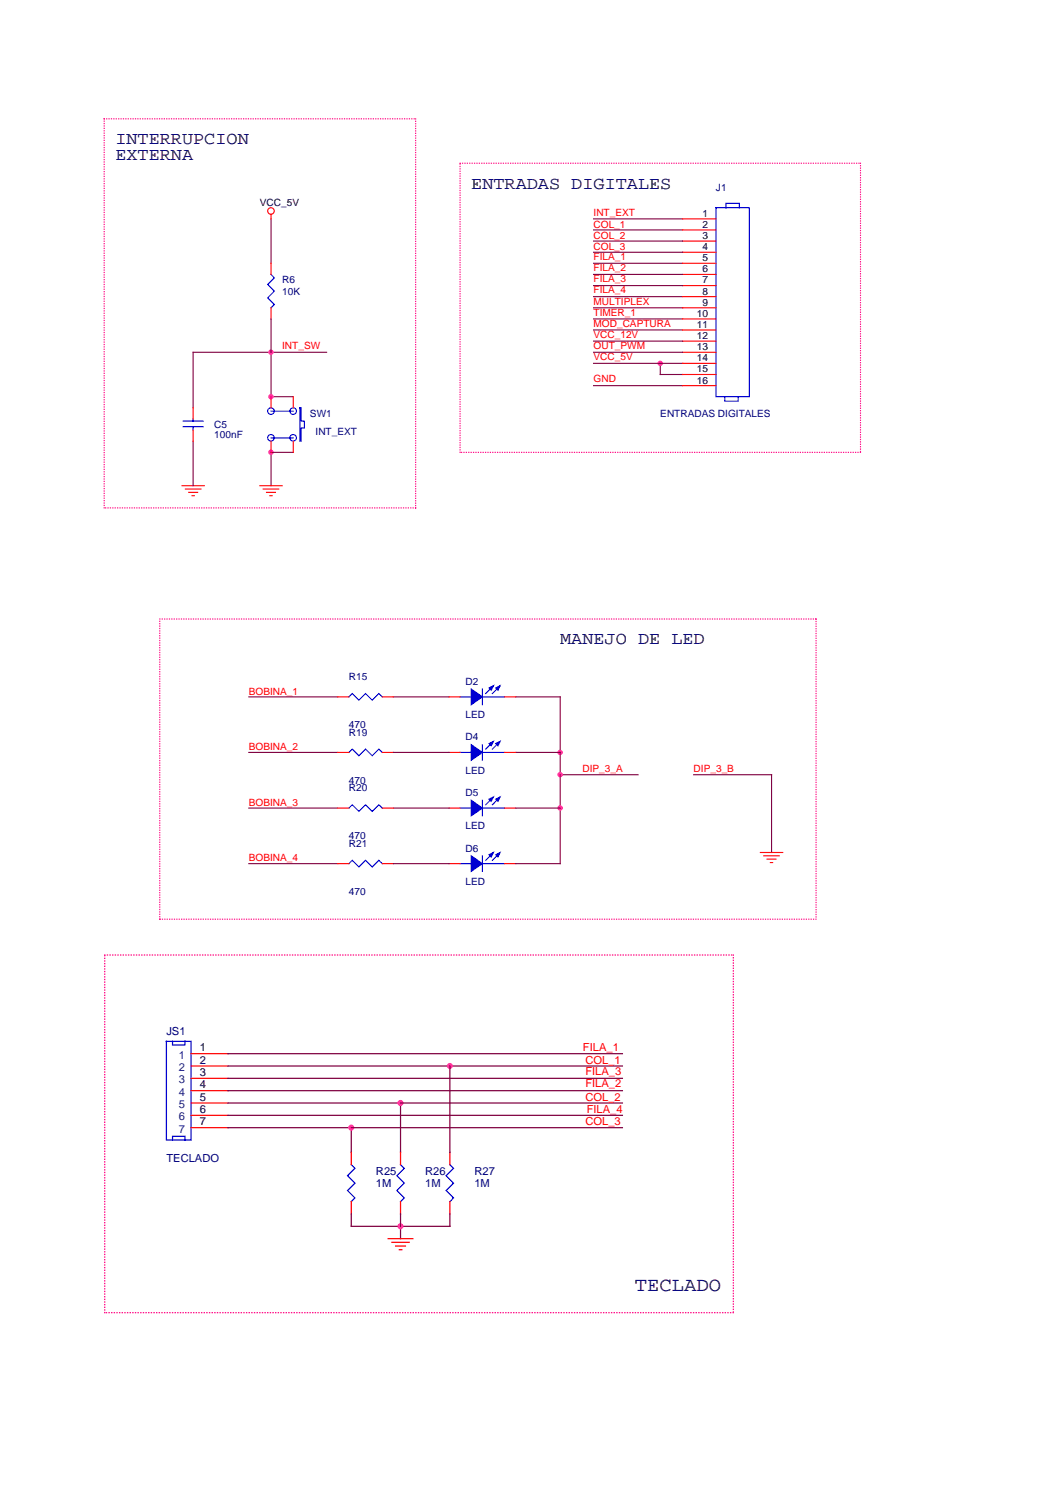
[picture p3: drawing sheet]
<svg xmlns="http://www.w3.org/2000/svg" width="210mm" height="297mm" viewBox="0 0 210 297" stroke-linecap="round" stroke-linejoin="round" font-family="sans-serif">
<g fill="none" stroke="#800040" stroke-width=".22">
<path d="M53.5 43.2v8.8M117.1 43.2h17.6M117.1 52h17.6M117.1 45.4h17.6M117.1 58.5h17.6M117.1 54.2h17.6M117.1 49.8h17.6M117.1 56.4h17.6M117.1 47.6h17.6M53.5 62.9v15.4h4.3M64.4 69.5h-26.3v11M117.1 69.5h17.6"/>
<path d="M117.1 76.1h17.6M117.1 62.9h17.6M117.1 60.7h17.6M117.1 71.7h17.6M117.1 65.1h17.6M117.1 67.3h17.6M130.3 71.7v2.2h4.4M38.1 87.1v8.8M57.8 89.3h-4.3v6.6M49.1 137.5h17.5M77.6 137.5h11M101.7 137.5h8.8v33h-8.8"/>
<path d="M49.1 148.5h17.5M49.1 159.5h17.5M77.6 148.5h11M77.6 159.5h11M101.7 148.5h8.8M101.7 159.5h8.8M110.5 152.9h15.4M136.8 152.9h15.4v15.4M49.1 170.5h17.5M77.6 170.5h11"/>
</g>
<g fill="#f0f" stroke="#f0f" stroke-width=".22">
<circle cx="110.5" cy="148.5" r=".43"/>
<circle cx="130.3" cy="71.7" r=".43"/>
<circle cx="53.5" cy="69.5" r=".43"/>
<circle cx="53.5" cy="78.3" r=".43"/>
<circle cx="53.5" cy="89.3" r=".43"/>
<circle cx="110.5" cy="152.9" r=".43"/>
<circle cx="110.5" cy="159.5" r=".43"/>
</g>
<g fill="none" stroke="#00f" stroke-width=".22">
<path d="M53.5 54.2l.6 .6-1.3 1.3 1.3 1.4-1.3 1.3 1.3 1.3-.6 .6M141.2 41h6.6v37.3h-6.6zM143.2 41v-.9h2.6v.9M143 78.3v.9h2.6v-.9M36.1 84.2h4M36.1 83.1h4M38.1 82.7v.4M38.1 84.2v.7M53.5 81.2h4.3M53.5 86.4h4.3M59.2 80.5h.2v2.6h.6v1.4h-.6v2.6h-.2zM68.8 137.5l.7-.6 1.3 1.3 1.3-1.3 1.3 1.3 1.3-1.3 .7 .6"/>
<path d="M90.8 137.5h2.2M95.2 136v3.1M95.2 137.5h4.3M97.1 135.6l-1.3 1.3M98.4 135.6l-1.3 1.3M68.8 159.5l.7-.7 1.3 1.3 1.3-1.3 1.3 1.3 1.3-1.3 .7 .7M68.8 148.5l.7-.7 1.3 1.4 1.3-1.4 1.3 1.4 1.3-1.4 .7 .7M90.8 159.5h2.2M90.8 148.5h2.2M95.2 147v3.1M95.2 157.9v3.1M95.2 159.5h4.3"/>
<path d="M95.2 148.5h4.3M97.1 157.5l-1.3 1.3M97.1 146.5l-1.3 1.3M98.4 157.5l-1.3 1.3M98.4 146.5l-1.3 1.3M68.8 170.5l.7-.7 1.3 1.3 1.3-1.3 1.3 1.3 1.3-1.3 .7 .7M90.8 170.5h2.2M95.2 168.9v3.1M95.2 170.5h4.3M97.1 168.5l-1.3 1.3M98.4 168.5l-1.3 1.3"/>
<circle cx="53.5" cy="86.4" r=".65"/>
<circle cx="53.5" cy="81.1" r=".65"/>
<circle cx="57.8" cy="86.4" r=".65"/>
<circle cx="57.8" cy="81.1" r=".65"/>
</g>
<g fill="none" stroke="#f00" stroke-width=".22">
<path d="M53.5 42.3v.9M53.5 52v2.2M134.7 43.2h6.5M134.7 45.4h6.5M134.7 47.6h6.5M134.7 49.8h6.5M134.7 52h6.5M134.7 54.2h6.5M134.7 56.4h6.5M134.7 58.5h6.5M53.5 60.7v2.2M53.5 78.3v2.2"/>
<path d="M57.8 78.3v2.2M134.7 60.7h6.5M134.7 62.9h6.5M134.7 65.1h6.5M134.7 67.3h6.5M134.7 69.5h6.5M134.7 71.7h6.5M134.7 73.9h6.5M134.7 76.1h6.5M35.9 95.9h4.4M36.6 96.5h3M37.2 97.2h1.8"/>
<path d="M37.9 97.8h.4M38.1 80.5v2.2M38.1 84.9v2.2M51.3 95.9h4.4M51.9 96.5h3.1M52.6 97.2h1.7M53.2 97.8h.5M53.5 87.1v2.2M57.8 87.1v2.2M66.6 137.5h2.2M75.4 137.5h2.2M88.6 137.5h2.2"/>
<path d="M99.5 137.5h2.2M66.6 159.5h2.2M66.6 148.5h2.2M75.4 159.5h2.2M75.4 148.5h2.2M88.6 159.5h2.2M88.6 148.5h2.2M99.5 159.5h2.2M99.5 148.5h2.2M66.6 170.5h2.2M75.4 170.5h2.2M88.6 170.5h2.2"/>
<path d="M99.5 170.5h2.2M150 168.3h4.4M150.7 168.9h3M151.3 169.6h1.8M152 170.2h.4"/>
<circle cx="53.5" cy="41.6" r=".65"/>
</g>
<g fill="#00f" stroke="#00f" stroke-width=".22">
<path d="M93 157.9l2.2 1.6-2.2 1.5z" fill-rule="evenodd"/>
<path d="M97.8 157.7l.9-.4-.5 .9z" fill-rule="evenodd"/>
<path d="M96.5 157.7l.8-.4-.4 .9z" fill-rule="evenodd"/>
<path d="M93 168.9l2.2 1.6-2.2 1.5z" fill-rule="evenodd"/>
<path d="M97.8 168.7l.9-.4-.5 .8z" fill-rule="evenodd"/>
<path d="M96.5 168.7l.8-.4-.4 .8z" fill-rule="evenodd"/>
<path d="M93 147l2.2 1.5-2.2 1.6z" fill-rule="evenodd"/>
<path d="M97.8 146.7l.9-.4-.5 .9z" fill-rule="evenodd"/>
<path d="M96.5 146.7l.8-.4-.4 .9z" fill-rule="evenodd"/>
<path d="M93 136l2.2 1.5-2.2 1.6z" fill-rule="evenodd"/>
<path d="M97.8 135.8l.9-.5-.5 .9z" fill-rule="evenodd"/>
<path d="M96.5 135.8l.8-.5-.4 .9z" fill-rule="evenodd"/>
</g>
<path d="M20.6 23.5h61.4M82 23.5v76.7M90.8 32.2h79M169.8 32.2v57.1M90.8 89.3v-57.1M169.8 89.3h-79M20.6 100.2v-76.7M82 100.2h-61.4M31.5 122.2h129.5M161 122.2v59.2M31.5 181.4v-59.2M161 181.4h-129.5" fill="none" stroke="#ff0080" stroke-width=".22" stroke-dasharray="0 .4"/>
<path d="M45 215.3h77.8M45 217.7h77.8M45 212.8h77.8M45 210.4h77.8M45 208h77.8M79 217.7v9.7M88.8 210.4v17M45 220.1h77.8M45 222.6h77.8M69.3 239.6v2.4h19.5v-2.4M69.3 222.6v4.8M79 239.6v4.9" fill="none" stroke="#800040" stroke-width=".24"/>
<path d="M32.8 205.5h4.9v19.5h-4.9zM34 205.5v.7h2.5v-.7M34 225v-.7h2.5v.7M69.3 229.9l.7 .7-1.4 1.5 1.4 1.4-1.4 1.5 1.4 1.4-.7 .8M79 229.9l.8 .7-1.5 1.5 1.5 1.4-1.5 1.5 1.5 1.4-.8 .8M88.8 229.9l.7 .7-1.5 1.5 1.5 1.4-1.5 1.5 1.5 1.4-.7 .8" fill="none" stroke="#00f" stroke-width=".24"/>
<g fill="none" stroke="#f00" stroke-width=".24">
<path d="M37.7 208h7.3M37.7 210.4h7.3M37.7 212.8h7.3M37.7 215.3h7.3M37.7 217.7h7.3M37.7 220.1h7.3M37.7 222.6h7.3M69.3 227.4v2.5M69.3 237.2v2.4M79 227.4v2.5M79 237.2v2.4M88.8 227.4v2.5"/>
<path d="M88.8 237.2v2.4M76.6 244.5h4.8M77.3 245.2h3.4M78 245.9h2M78.8 246.7h.5"/>
</g>
<g fill="#f0f" stroke="#f0f" stroke-width=".24">
<circle cx="79" cy="217.7" r=".48"/>
<circle cx="69.3" cy="222.6" r=".48"/>
<circle cx="88.7" cy="210.4" r=".48"/>
<circle cx="79" cy="242" r=".48"/>
</g>
<path d="M20.7 188.5h124M144.7 188.5v70.6M20.7 259.1v-70.6M144.7 259.1h-124" fill="none" stroke="#ff0080" stroke-width=".24" stroke-dasharray="0 .5"/>
<text font-size="3.9" x="125.2" y="254.9">TECLADO</text>
<g font-size="3.5">
<text x="22.8" y="28.4">INTERRUPCION</text>
<text x="22.8" y="31.5">EXTERNA</text>
<text x="93" y="37.2">ENTRADAS DIGITALES</text>
<text x="110.5" y="127.2">MANEJO DE LED</text>
</g>
<g font-size="2.2" fill="#000080">
<text x="32.8" y="204.3">JS1</text>
<text x="32.8" y="229.4">TECLADO</text>
<text x="74.2" y="231.8">R25</text>
<text x="83.9" y="231.8">R26</text>
<text x="93.6" y="231.8">R27</text>
<text x="74.2" y="234.3">1M</text>
<text x="83.9" y="234.3">1M</text>
<text x="93.6" y="234.3">1M</text>
</g>
<g font-size="2.2" fill="#004080">
<text x="35.3" y="209">1</text>
<text x="35.3" y="211.4">2</text>
<text x="35.3" y="213.8">3</text>
<text x="35.3" y="216.3">4</text>
<text x="35.3" y="218.7">5</text>
<text x="35.3" y="221.1">6</text>
<text x="35.3" y="223.6">7</text>
</g>
<g font-size="2.2">
<text x="39.4" y="207.5">1</text>
<text x="39.4" y="209.9">2</text>
<text x="39.4" y="212.4">3</text>
<text x="39.4" y="214.8">4</text>
<text x="39.4" y="217.2">5</text>
<text x="39.4" y="219.7">6</text>
<text x="39.4" y="222.1">7</text>
</g>
<g font-size="2.2" fill="#f00">
<text x="115" y="207.5">FILA_1</text>
<text x="115.5" y="209.9">COL_1</text>
<text x="115.5" y="212.1">FILA_3</text>
<text x="115.5" y="214.5">FILA_2</text>
<text x="115.5" y="217.2">COL_2</text>
<text x="115.7" y="219.7">FILA_4</text>
<text x="115.5" y="222.1">COL_3</text>
</g>
<g font-size="2">
<text x="51.3" y="40.6">VCC_5V</text>
<text x="138.6" y="42.8">1</text>
<text x="138.6" y="45">2</text>
<text x="138.6" y="47.2">3</text>
<text x="138.6" y="49.4">4</text>
<text x="138.6" y="51.6">5</text>
<text x="138.6" y="53.7">6</text>
<text x="138.6" y="55.9">7</text>
<text x="138.6" y="58.1">8</text>
<text x="137.5" y="62.5">10</text>
<text x="137.5" y="64.7">11</text>
<text x="138.6" y="60.3">9</text>
<text x="137.5" y="66.9">12</text>
<text x="137.5" y="69.1">13</text>
<text x="137.5" y="71.3">14</text>
<text x="137.5" y="73.5">15</text>
<text x="137.5" y="75.7">16</text>
</g>
<g font-size="2" fill="#000080">
<text x="141.2" y="37.7">J1</text>
<text x="55.7" y="55.9">R6</text>
<text x="55.7" y="58.1">10K</text>
<text x="61.2" y="82.3">SW1</text>
<text x="130.3" y="82.3">ENTRADAS DIGITALES</text>
<text x="42.3" y="84.5">C5</text>
<text x="42.3" y="86.4">100nF</text>
<text x="62.3" y="85.8">INT_EXT</text>
<text x="68.8" y="134.3">R15</text>
<text x="91.9" y="135.1">D2</text>
<text x="68.8" y="143.7">470</text>
<text x="91.9" y="141.7">LED</text>
<text x="68.8" y="145.2">R19</text>
<text x="91.9" y="146.1">D4</text>
<text x="68.8" y="154.7">470</text>
<text x="91.9" y="152.7">LED</text>
<text x="68.8" y="156.2">R20</text>
<text x="91.9" y="157.1">D5</text>
<text x="68.8" y="167.2">R21</text>
<text x="68.8" y="165.7">470</text>
<text x="91.9" y="163.7">LED</text>
<text x="91.9" y="168.1">D6</text>
<text x="68.8" y="176.6">470</text>
<text x="91.9" y="174.6">LED</text>
</g>
<g font-size="2" fill="#f00">
<text x="117.1" y="42.6">INT_EXT</text>
<text x="117.1" y="47.2">COL_2</text>
<text x="117.1" y="45">COL_1</text>
<text x="117.1" y="49.4">COL_3</text>
<text x="117.1" y="51.3">FILA_1</text>
<text x="117.1" y="53.5">FILA_2</text>
<text x="117.1" y="55.7">FILA_3</text>
<text x="117.1" y="57.9">FILA_4</text>
<text x="117.1" y="60.1">MULTIPLEX</text>
<text x="117.1" y="64.5">MOD_CAPTURA</text>
<text x="117.1" y="62.3">TIMER_1</text>
<text x="55.7" y="68.9">INT_SW</text>
<text x="117.1" y="71.1">VCC_5V</text>
<text x="117.1" y="66.7">VCC_12V</text>
<text x="117.1" y="68.9">OUT_PWM</text>
<text x="117.1" y="75.5">GND</text>
<text x="49.1" y="137.1">BOBINA_1</text>
<text x="49.1" y="148.1">BOBINA_2</text>
<text x="114.9" y="152.3">DIP_3_A</text>
<text x="136.8" y="152.3">DIP_3_B</text>
<text x="49.1" y="159.1">BOBINA_3</text>
<text x="49.1" y="170">BOBINA_4</text>
</g>
</svg>
